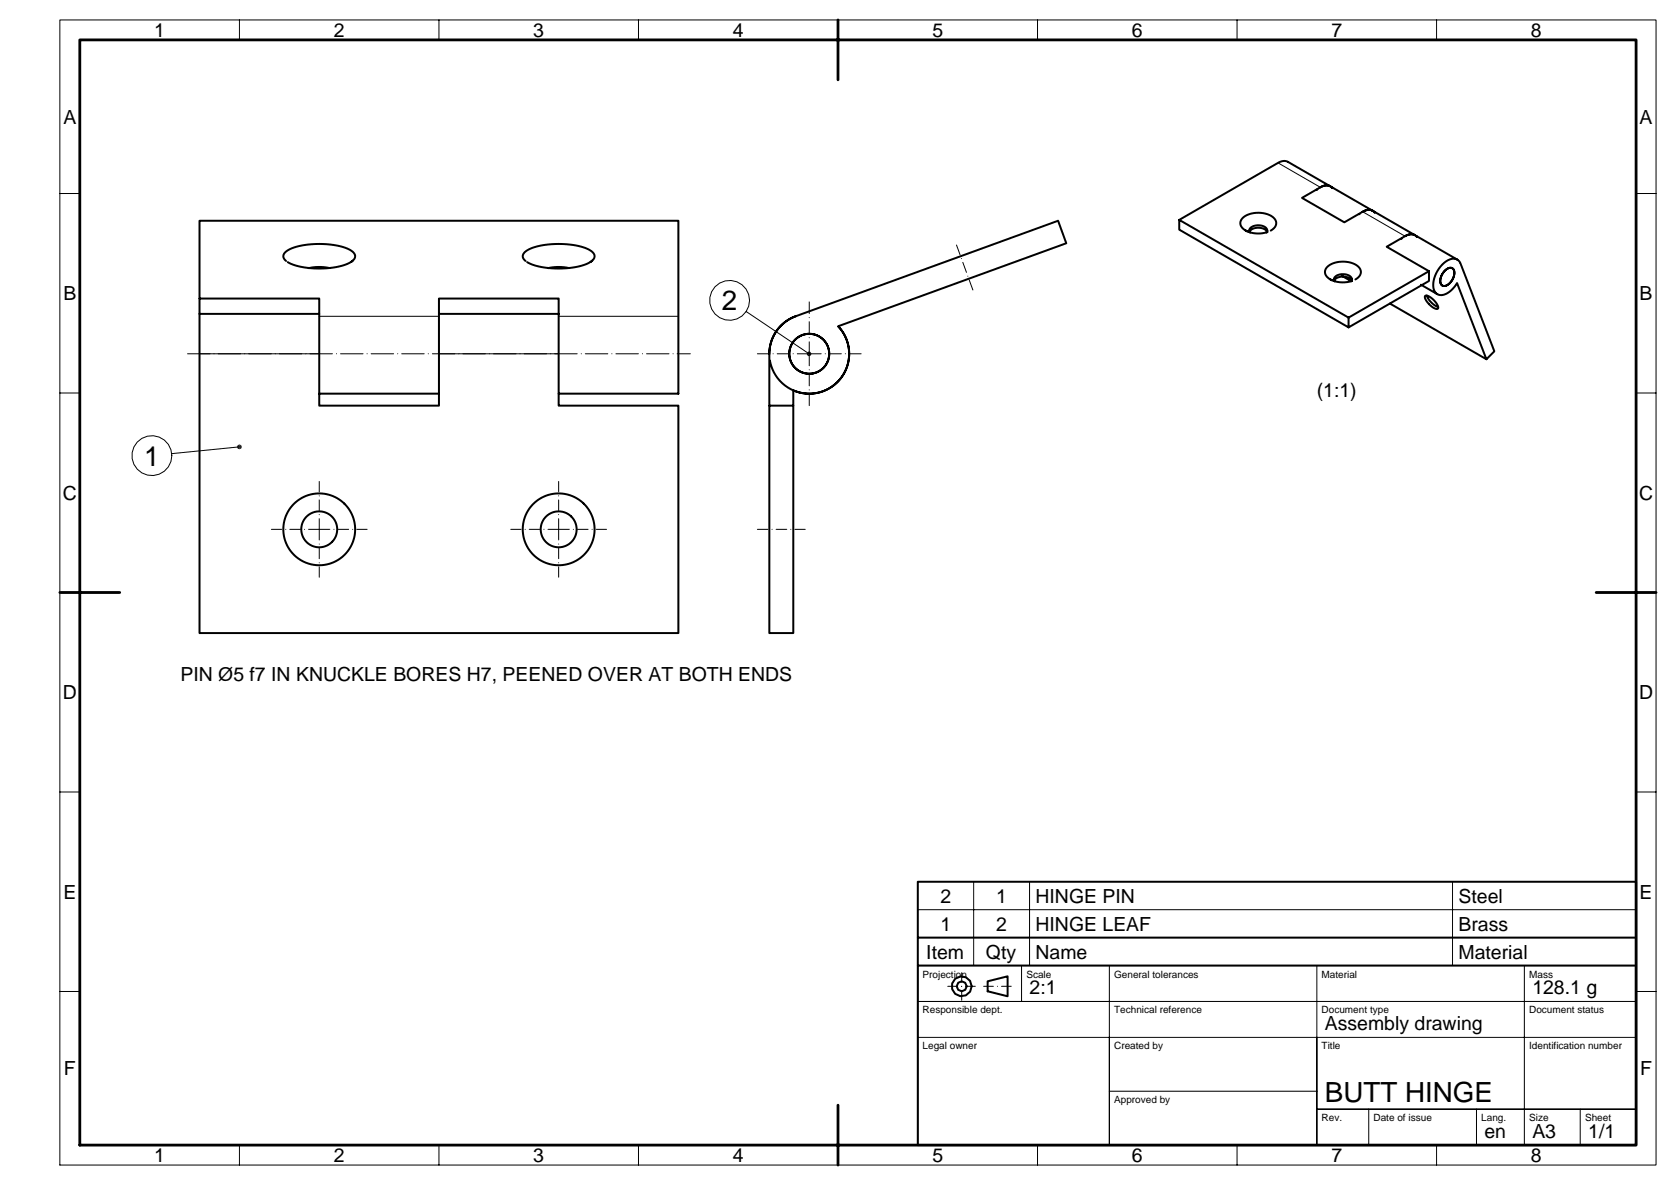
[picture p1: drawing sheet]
<svg xmlns="http://www.w3.org/2000/svg" width="420mm" height="297mm" viewBox="0 0 420 297" stroke-linecap="round" stroke-linejoin="round" font-family="sans-serif">
<g fill="#000">
<path d="M203.2 88.3l.2 .4h-.6zM202.8 88.1l.4 .2-.4 .4zM202.3 88.3l.5-.2v.6zM202.3 88.3l.5 .4h-.6zM202.2 88.7h.6l-.5 .4zM202.3 89.1l.5-.4v.6zM202.8 88.7l.4 .4-.4 .2zM202.8 88.7h.6l-.2 .4zM60 112l.4-.4 .2 .4zM60 111.4l.4 .2-.4 .4zM59.6 111.6l.4-.2v.6zM59.6 111.6l.4 .4h-.6z"/>
<path d="M59.4 112h.6l-.4 .4zM60 112v.6l-.4-.2zM60 112l.4 .4-.4 .2zM60 112h.6l-.2 .4z"/>
</g>
<g fill="none" stroke="#000" stroke-width=".25">
<path d="M15 5h400v287h-400zM60 5v5M110 5v5M160 5v5M210 5v5M260 5v5M310 5v5M360 5v5M15 48.5h5M320.3 40.8l10.6 6.1M341.5 53.1l10.6 6.1M410 48.5h5"/>
<path d="M80 79.3h30M140 79.3h30M187 78.1l15.8 10.6M365.8 66l.2 .1M15 98.5h5M50 88.7h30M110 88.7h30M410 98.5h5M60 112l-17 1.7M15 148.5h5M410 148.5h5M15 198.5h5"/>
<path d="M410 198.5h5M230 228h180M244 221v21M258 221v21M364 221v21M15 248.5h5M256 242v9M278 242v9M330 242v45v-27M382 242v45M410 251v-9h-180v45h180v-36h-180h48v36v-27h132M410 248.5h5"/>
<path d="M230 260h48M278 273.5h52M330 278h80zM343 278v9M370 278v9M396 278v9M60 287v5M110 287v5M160 287v5M210 287v5M260 287v5M310 287v5"/>
<path d="M360 287v5"/>
<circle cx="182.8" cy="75.3" r="5"/>
<circle cx="38.1" cy="114.2" r="5"/>
</g>
<path d="M237.5 247.2h7M241 250.7v-7M246.5 247.2h7" fill="none" stroke="#000" stroke-width=".25" stroke-dasharray="2.4 1 0 1"/>
<path d="M243.8 72.7l-4.1-11.3M80 132.7h-12M80 132.7v-12M80 132.7v12M80 132.7h12M140 132.7h-12M140 132.7v-12M140 132.7v12M140 132.7h12M189.8 132.7h12" fill="none" stroke="#000" stroke-width=".25" stroke-dasharray="2.7 1 0 1"/>
<path d="M47 88.7h126" fill="none" stroke="#000" stroke-width=".25" stroke-dasharray="5.6 1 0 1"/>
<path d="M202.8 88.7h-13M202.8 88.7v-13M202.8 88.7v13M202.8 88.7h13" fill="none" stroke="#000" stroke-width=".25" stroke-dasharray="3 1 0 1"/>
<g fill="none" stroke="#000" stroke-width=".5">
<path d="M295.5 55.1l42.4 24.5v2.5M312.1 57.8l.4 .2M313.1 57.8v.3M317.4 58.3l.2-.7-.4-.6-.9-.4-1-.1-1 .1-.9 .4-.3 .7 .1 .6M317.5 58.1l-.8-.7-1.4-.3-1.4 .3-.8 .7M317.6 57.8v.3M318.4 57.8l.9-.7a1.99 1.99 0 0 0-1.2-3.2l-1.8-.5h-2l-1.8 .5-1.2 .9a2.01 2.01 0 0 0 1.2 3.2l1.3 .4 1.3 .1 2.5-.3M330.1 47.5l-.1 .1M333.1 46.6l-.9-.1-1 .3-4.9 2.8 10.6 6.1 5.2-2.9a2.22 2.22 0 0 1 1.9 0M333.1 46.6a2.66 2.66 0 0 0-2.3 .4M333.3 46.7h.1M333.4 46.7l10.6 6.1"/>
<path d="M333.4 46.7l-10.6-6.1a2.52 2.52 0 0 0-2.5 .2l-24.8 14.3v2.5l42.4 24.5 20.2-11.7v-2.4l-10.6-6.2 4.9-2.8 1-.3 .9 .1M333.6 46.9l.3 .3M333.6 46.9l.3 .2M340.7 53.6l-.1 .1M344 52.8l21.2 12.3M344 52.9a2.48 2.48 0 0 0-2.5 .2M344.2 53l.3 .3M351.3 59.7l-.1 .1M354.4 58.8a2.66 2.66 0 0 0-2.3 .4M354.6 58.9v.1M354.8 59.1l.3 .3-.2-.3M50 74.8h30v26.9h30v-26.9h30v26.9h30v57h-120v-103.4h120v43.4h-30"/>
<path d="M50 78.7h30M71.7 65.4a1.47 1.47 0 0 1-.7-1.5 1.47 1.47 0 0 1 1.1-1.2l2.4-.9 3.2-.6h3.6l3.2 .4a6 6 0 0 1 4.4 2.2 1.55 1.55 0 0 1-.9 1.9M72.1 65.7l1.4 .6 1.8 .6 4.5 .4 4.7-.4 1.9-.5 1.4-.6M82.6 67.2l-2.7-.3-2.5 .3M88.4 65.3l-.3 .3M110 78.7h30M131.7 65.4a1.47 1.47 0 0 1-.7-1.5 1.47 1.47 0 0 1 1.1-1.2l2.4-.9 3.2-.6h3.6l3.2 .4a6 6 0 0 1 4.4 2.2 1.55 1.55 0 0 1-.9 1.9M132.1 65.7l1.4 .6 1.8 .6 4.5 .4 4.7-.4 1.9-.5 1.4-.6M142.6 67.2l-2.7-.3-2.5 .3M148.4 65.3l-.3 .3M199.4 79.2l-2.4 1.3-2.1 2-1.4 2.5-.7 2.9v70.8h6v-60.9l1.7 .6 1.7 .2h1.6l1.7-.3 1.5-.6 1.5-.8 1.4-1.2 1-1.2 .9-1.5 .6-1.6 .3-1.8 .1-1.6-.3-1.7-.5-1.5-.8-1.6-1.1-1.3M333.3 70l.4 .2"/>
<path d="M334.3 70v.4l.4-.5 .5-.3 1.7-.3 1.2 .4 .6 .7M336.2 69.1l2.1 1.2M338.6 70.5l.2-.6-.4-.6-.8-.4-1.1-.2-1 .2-.8 .4-.4 .6 .2 .6M338.8 70v.4l-.5 .2-2.5 .1-1.9-.4-1.4-.9a1.98 1.98 0 0 1 1.2-3.2l1.8-.6h2l1.9 .6 1.2 .8a1.89 1.89 0 0 1-.9 3M356.1 71.4l4.1 2.3M357.1 74.2h.9l1.3 1 .9 1.3 .1 .9-.8-.1-1.3-1-1-1.2zM357.6 74.1l.3 .8 .8 .9 .9 .7 .8 .4M358.1 68l-20.2 11.6M360 73.6l-.5-.7-.3-1 .3-2.4 1.4-2.5 .9-1.1 1-.6a2.05 2.05 0 0 1 3.2 .8l8.5 22-2 1.9-24.2-13.9M360.1 73.7a3.8 3.8 0 0 0 4.4-1.9l.6-.9 7.4 19.1M362.1 67.8l.8-.6 .8-.1 .6 .5 .2 .9-.3 1.1-.6 1.1-.9 .7-.8 .3-.8-.4-.2-1 .4-1.3zM362.1 67.8l.9-.6h.8l.5 .4 .2 1-.3 1.1-.7 1-.8 .8-.9 .2-.6-.4-.3-1 .4-1.3z"/>
<path d="M80 98.7h30M192.8 88.7l.4-2.7 1.1-2.7 1.9-2.2 2.4-1.5 66.6-24.3 2 5.7-57.2 20.8 1.4 1.9 1 2 .4 2.3-.2 2.4-.6 2.3-1.2 2-1.6 1.7-2.1 1.3-2.2 .7-2.3 .3-2.3-.3-2.1-.8-1.9-1.4-1.6-1.6-1.1-2.1-.7-2.1M192.8 101.7h6M230 221h180v66h-180zM230 235h180M230 242h180M247.5 245.9l5-1.2v5l-5-1.2z"/>
<circle cx="202.8" cy="88.7" r="5"/>
<circle cx="80" cy="132.7" r="9"/>
<circle cx="80" cy="132.7" r="4.5"/>
<circle cx="140" cy="132.7" r="9"/>
<circle cx="140" cy="132.7" r="4.5"/>
<circle cx="241" cy="247.2" r="2.5"/>
<circle cx="241" cy="247.2" r="1.25"/>
</g>
<path d="M20 10h390v277h-390zM210 5v15M15 148.5h15M400 148.5h15M210 277v15" fill="none" stroke="#000" stroke-width=".7"/>
<g font-size="7">
<text x="180.9" y="77.8">2</text>
<text x="36.1" y="116.7">1</text>
<text x="332" y="276.2">BUTT HINGE</text>
</g>
<g font-size="4.9">
<text x="38.6" y="9.3">1</text>
<text x="83.6" y="9.3">2</text>
<text x="133.6" y="9.3">3</text>
<text x="183.6" y="9.3">4</text>
<text x="233.6" y="9.3">5</text>
<text x="283.6" y="9.3">6</text>
<text x="333.6" y="9.3">7</text>
<text x="383.6" y="9.3">8</text>
<text x="15.9" y="31">A</text>
<text x="410.9" y="31">A</text>
<text x="15.9" y="75.2">B</text>
<text x="410.9" y="75.2">B</text>
<text x="330" y="99.5">(1:1)</text>
<text x="15.7" y="125.3">C</text>
<text x="410.7" y="125.3">C</text>
<text x="45.2" y="170.8">PIN Ø5 f7 IN KNUCKLE BORES H7, PEENED OVER AT BOTH ENDS</text>
<text x="15.7" y="175.3">D</text>
<text x="410.7" y="175.3">D</text>
<text x="15.9" y="225.3">E</text>
<text x="235.6" y="226.3">2</text>
<text x="249.6" y="226.3">1</text>
<text x="259.5" y="226.3">HINGE PIN</text>
<text x="365.5" y="226.3">Steel</text>
<text x="410.9" y="225.3">E</text>
<text x="235.6" y="233.2">1</text>
<text x="249.6" y="233.2">2</text>
<text x="259.5" y="233.2">HINGE LEAF</text>
<text x="365.5" y="233.2">Brass</text>
<text x="232.1" y="240.3">Item</text>
<text x="247.1" y="240.3">Qty</text>
<text x="259.5" y="240.3">Name</text>
<text x="365.5" y="240.3">Material</text>
<text x="258" y="249.2">2:1</text>
<text x="384" y="249.2">128.1 g</text>
<text x="332" y="258.2">Assembly drawing</text>
<text x="16" y="269.5">F</text>
<text x="411" y="269.5">F</text>
<text x="372" y="285.2">en</text>
<text x="384" y="285.2">A3</text>
<text x="398" y="285.2">1/1</text>
<text x="38.6" y="291.3">1</text>
<text x="83.6" y="291.3">2</text>
<text x="133.6" y="291.3">3</text>
<text x="183.6" y="291.3">4</text>
<text x="233.6" y="291.3">5</text>
<text x="283.6" y="291.3">6</text>
<text x="333.6" y="291.3">7</text>
<text x="383.6" y="291.3">8</text>
</g>
<g font-size="2.5">
<text x="231.2" y="245">Projection</text>
<text x="257.2" y="245">Scale</text>
<text x="279.2" y="245">General tolerances</text>
<text x="331.2" y="245">Material</text>
<text x="383.2" y="245">Mass</text>
<text x="231.2" y="254">Responsible dept.</text>
<text x="279.2" y="254">Technical reference</text>
<text x="331.2" y="254">Document type</text>
<text x="383.2" y="254">Document status</text>
<text x="231.2" y="263">Legal owner</text>
<text x="279.2" y="263">Created by</text>
<text x="331.2" y="263">Title</text>
<text x="383.2" y="263">Identification number</text>
<text x="279.2" y="276.5">Approved by</text>
<text x="331.2" y="281">Rev.</text>
<text x="344.2" y="281">Date of issue</text>
<text x="371.2" y="281">Lang.</text>
<text x="383.2" y="281">Size</text>
<text x="397.2" y="281">Sheet</text>
</g>
</svg>
